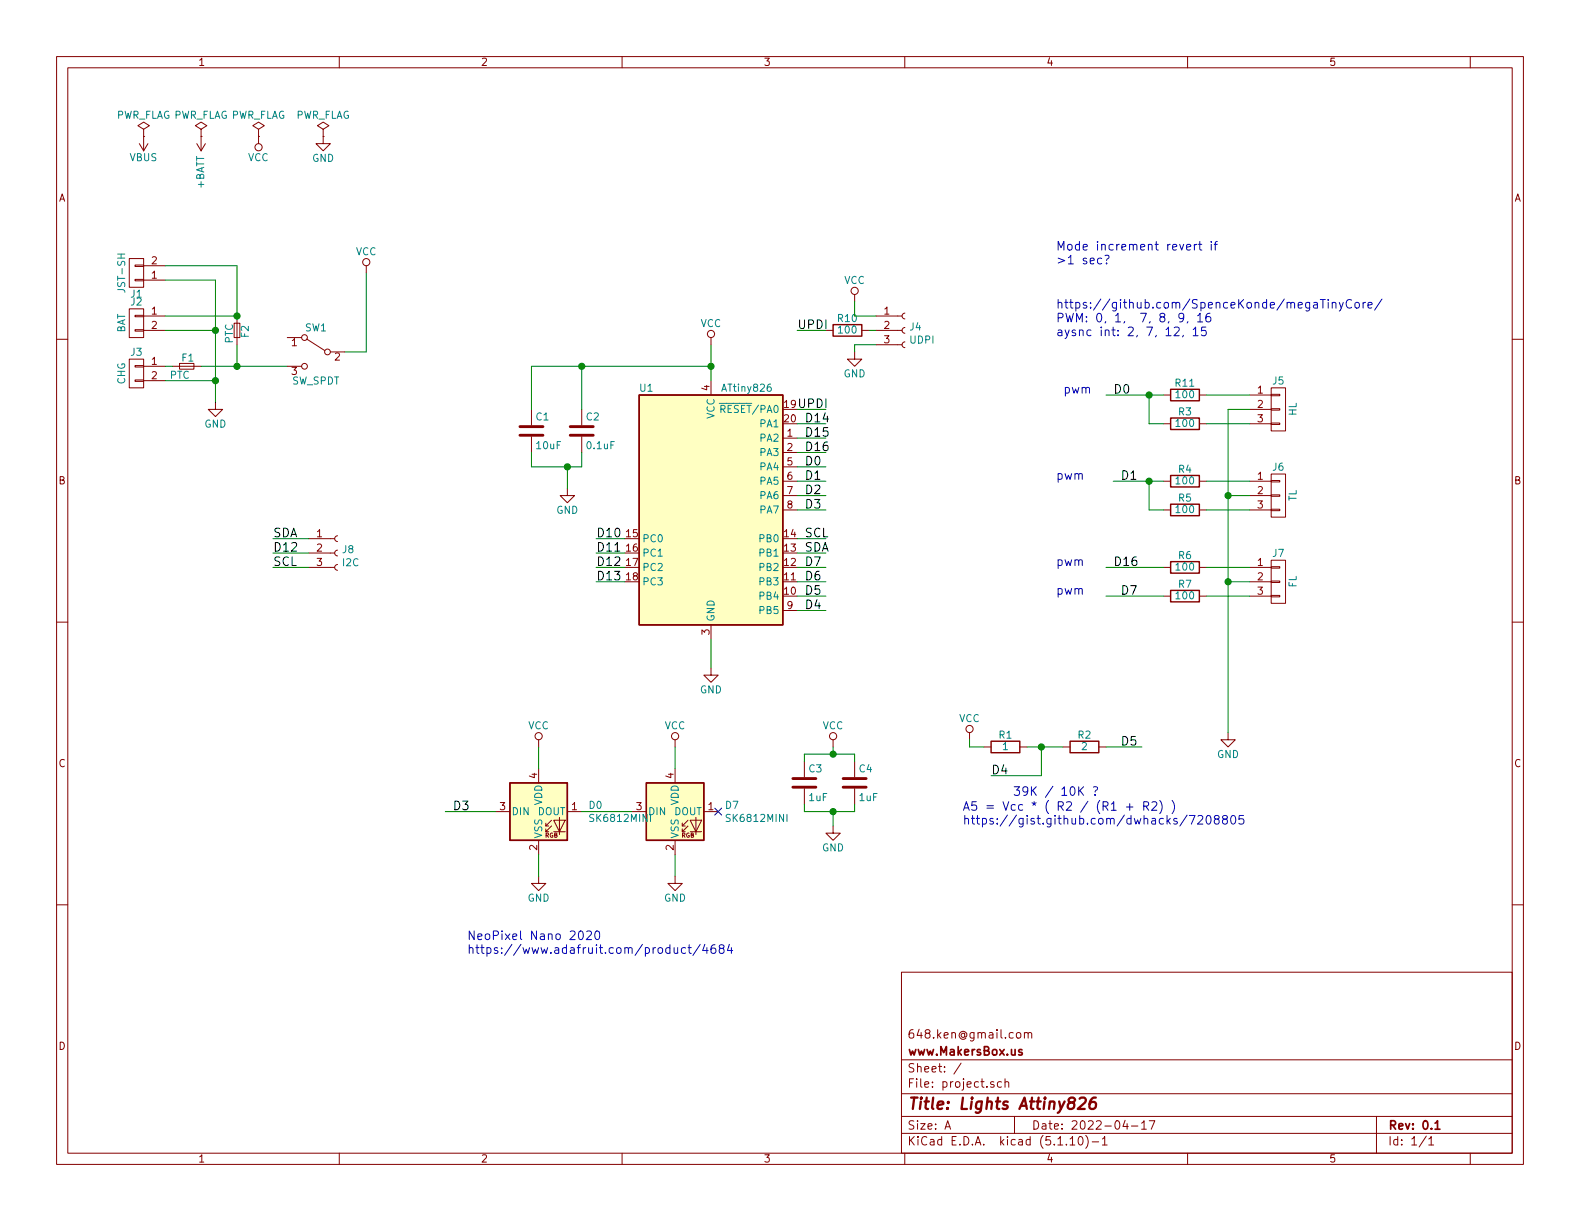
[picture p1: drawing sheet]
EESchema Schematic File Version 4
EELAYER 30 0
EELAYER END
$Descr A 11000 8500
encoding utf-8
Sheet 1 1
Title "Lights Attiny826"
Date "2022-04-17"
Rev "0.1"
Comp "www.MakersBox.us"
Comment1 "648.ken@gmail.com"
Comment2 ""
Comment3 ""
Comment4 ""
$EndDescr
$Comp
L project:VBUS #PWR01
U 1 1
P 1000 950
F 0 "#PWR01" H 1000 800 50  0001 C CNN
F 1 "VBUS" H 1000 1100 50  0000 C CNN
F 2 "" H 1000 950 50  0001 C CNN
F 3 "" H 1000 950 50  0001 C CNN
	1    1000 950 
	-1   0    0    1   
$EndComp
$Comp
L project:GND #PWR05
U 1 1
P 2250 950
F 0 "#PWR05" H 2250 700 50  0001 C CNN
F 1 "GND" H 2250 800 50  0000 C CNN
F 2 "" H 2250 950 50  0001 C CNN
F 3 "" H 2250 950 50  0001 C CNN
	1    2250 950 
	1    0    0    -1  
$EndComp
$Comp
L project:PWR_FLAG #FLG01
U 1 1
P 1000 950
F 0 "#FLG01" H 1000 1025 50  0001 C CNN
F 1 "PWR_FLAG" H 1000 1100 50  0000 C CNN
F 2 "" H 1000 950 50  0001 C CNN
F 3 "" H 1000 950 50  0001 C CNN
	1    1000 950 
	1    0    0    -1  
$EndComp
$Comp
L project:PWR_FLAG #FLG03
U 1 1
P 1800 950
F 0 "#FLG03" H 1800 1025 50  0001 C CNN
F 1 "PWR_FLAG" H 1800 1100 50  0000 C CNN
F 2 "" H 1800 950 50  0001 C CNN
F 3 "" H 1800 950 50  0001 C CNN
	1    1800 950 
	1    0    0    -1  
$EndComp
$Comp
L project:PWR_FLAG #FLG04
U 1 1
P 2250 950
F 0 "#FLG04" H 2250 1025 50  0001 C CNN
F 1 "PWR_FLAG" H 2250 1100 50  0000 C CNN
F 2 "" H 2250 950 50  0001 C CNN
F 3 "" H 2250 950 50  0001 C CNN
	1    2250 950 
	1    0    0    -1  
$EndComp
$Comp
L project:VCC #PWR04
U 1 1
P 1800 950
F 0 "#PWR04" H 1800 800 50  0001 C CNN
F 1 "VCC" H 1800 1100 50  0000 C CNN
F 2 "" H 1800 950 50  0001 C CNN
F 3 "" H 1800 950 50  0001 C CNN
	1    1800 950 
	-1   0    0    1   
$EndComp
$Comp
L project:PWR_FLAG #FLG02
U 1 1
P 1400 950
F 0 "#FLG02" H 1400 1025 50  0001 C CNN
F 1 "PWR_FLAG" H 1400 1100 50  0000 C CNN
F 2 "" H 1400 950 50  0001 C CNN
F 3 "" H 1400 950 50  0001 C CNN
	1    1400 950 
	1    0    0    -1  
$EndComp
$Comp
L project:+BATT #PWR02
U 1 1
P 1400 950
F 0 "#PWR02" H 1400 800 50  0001 C CNN
F 1 "+BATT" V 1400 1200 50  0000 C CNN
F 2 "" H 1400 950 50  0001 C CNN
F 3 "" H 1400 950 50  0001 C CNN
	1    1400 950 
	-1   0    0    1   
$EndComp
$Comp
L project:GND #PWR03
U 1 1
P 1500 2800
F 0 "#PWR03" H 1500 2550 50  0001 C CNN
F 1 "GND" H 1500 2650 50  0000 C CNN
F 2 "" H 1500 2800 50  0001 C CNN
F 3 "" H 1500 2800 50  0001 C CNN
	1    1500 2800
	1    0    0    -1  
$EndComp
$Comp
L project:CONN_01X02 J3
U 1 1
P 950 2600
F 0 "J3" H 950 2750 50  0000 C CNN
F 1 "CHG" V 1050 2600 50  0000 C CNN
F 2 "footprints:Connector_Molex_PicoBlade_53047-0210" H 950 2600 50  0001 C CNN
F 3 "" H 950 2600 50  0001 C CNN
	1    950  2600
	-1   0    0    -1  
$EndComp
$Comp
L project-rescue:SW_SPDT SW1
U 1 1
P 2200 2450
F 0 "SW1" H 2200 2620 50  0000 C CNN
F 1 "SW_SPDT" H 2200 2250 50  0000 C CNN
F 2 "footprints:JS102011SCQN" H 2200 2450 50  0001 C CNN
F 3 "" H 2200 2450 50  0001 C CNN
	1    2200 2450
	-1   0    0    -1  
$EndComp
$Comp
L project:R R11
U 1 1
P 8250 2750
F 0 "R11" V 8330 2750 50  0000 C CNN
F 1 "100" V 8250 2750 50  0000 C CNN
F 2 "footprints:R_0603" V 8180 2750 50  0001 C CNN
F 3 "" H 8250 2750 50  0001 C CNN
	1    8250 2750
	0    -1   -1   0   
$EndComp
$Comp
L project:R R3
U 1 1
P 8250 2950
F 0 "R3" V 8330 2950 50  0000 C CNN
F 1 "100" V 8250 2950 50  0000 C CNN
F 2 "footprints:R_0603" V 8180 2950 50  0001 C CNN
F 3 "" H 8250 2950 50  0001 C CNN
	1    8250 2950
	0    -1   -1   0   
$EndComp
$Comp
L project:R R4
U 1 1
P 8250 3350
F 0 "R4" V 8330 3350 50  0000 C CNN
F 1 "100" V 8250 3350 50  0000 C CNN
F 2 "footprints:R_0603" V 8180 3350 50  0001 C CNN
F 3 "" H 8250 3350 50  0001 C CNN
	1    8250 3350
	0    -1   -1   0   
$EndComp
$Comp
L project:R R5
U 1 1
P 8250 3550
F 0 "R5" V 8330 3550 50  0000 C CNN
F 1 "100" V 8250 3550 50  0000 C CNN
F 2 "footprints:R_0603" V 8180 3550 50  0001 C CNN
F 3 "" H 8250 3550 50  0001 C CNN
	1    8250 3550
	0    -1   -1   0   
$EndComp
$Comp
L project:GND #PWR012
U 1 1
P 8550 5100
F 0 "#PWR012" H 8550 4850 50  0001 C CNN
F 1 "GND" H 8550 4950 50  0000 C CNN
F 2 "" H 8550 5100 50  0001 C CNN
F 3 "" H 8550 5100 50  0001 C CNN
	1    8550 5100
	1    0    0    -1  
$EndComp
$Comp
L project:VCC #PWR06
U 1 1
P 2550 1900
F 0 "#PWR06" H 2550 1750 50  0001 C CNN
F 1 "VCC" H 2550 2050 50  0000 C CNN
F 2 "" H 2550 1900 50  0001 C CNN
F 3 "" H 2550 1900 50  0001 C CNN
	1    2550 1900
	1    0    0    -1  
$EndComp
Connection ~ 8550 3450
Wire Wire Line
	8550 3450 8700 3450
Wire Wire Line
	8700 2850 8550 2850
Wire Wire Line
	8400 3550 8700 3550
Wire Wire Line
	8400 3350 8700 3350
Wire Wire Line
	8400 2950 8700 2950
Wire Wire Line
	8400 2750 8700 2750
Wire Wire Line
	7750 3350 8000 3350
Wire Wire Line
	2550 1900 2550 2450
Wire Wire Line
	8000 3550 8100 3550
$Comp
L project:R R6
U 1 1
P 8250 3950
F 0 "R6" V 8330 3950 50  0000 C CNN
F 1 "100" V 8250 3950 50  0000 C CNN
F 2 "footprints:R_0603" V 8180 3950 50  0001 C CNN
F 3 "" H 8250 3950 50  0001 C CNN
	1    8250 3950
	0    -1   -1   0   
$EndComp
$Comp
L project:R R7
U 1 1
P 8250 4150
F 0 "R7" V 8330 4150 50  0000 C CNN
F 1 "100" V 8250 4150 50  0000 C CNN
F 2 "footprints:R_0603" V 8180 4150 50  0001 C CNN
F 3 "" H 8250 4150 50  0001 C CNN
	1    8250 4150
	0    -1   -1   0   
$EndComp
Connection ~ 8550 4050
Wire Wire Line
	8550 4050 8700 4050
Wire Wire Line
	8400 4150 8700 4150
Wire Wire Line
	8400 3950 8700 3950
Wire Wire Line
	8550 2850 8550 3450
$Comp
L project-rescue:CONN_01X03 J5
U 1 1
P 8900 2850
F 0 "J5" H 8900 3050 50  0000 C CNN
F 1 "HL" V 9000 2850 50  0000 C CNN
F 2 "footprints:Pin_Header_THD_1x03" H 8900 2850 50  0001 C CNN
F 3 "" H 8900 2850 50  0000 C CNN
	1    8900 2850
	1    0    0    -1  
$EndComp
$Comp
L project-rescue:CONN_01X03 J6
U 1 1
P 8900 3450
F 0 "J6" H 8900 3650 50  0000 C CNN
F 1 "TL" V 9000 3450 50  0000 C CNN
F 2 "footprints:Pin_Header_THD_1x03" H 8900 3450 50  0001 C CNN
F 3 "" H 8900 3450 50  0000 C CNN
	1    8900 3450
	1    0    0    -1  
$EndComp
$Comp
L project-rescue:CONN_01X03 J7
U 1 1
P 8900 4050
F 0 "J7" H 8900 4250 50  0000 C CNN
F 1 "FL" V 9000 4050 50  0000 C CNN
F 2 "footprints:Pin_Header_THD_1x03" H 8900 4050 50  0001 C CNN
F 3 "" H 8900 4050 50  0000 C CNN
	1    8900 4050
	1    0    0    -1  
$EndComp
Wire Wire Line
	1500 2650 1150 2650
Wire Wire Line
	1500 1950 1500 2300
$Comp
L project:CONN_01X02 J2
U 1 1
P 950 2250
F 0 "J2" H 950 2400 50  0000 C CNN
F 1 "BAT" V 1050 2250 50  0000 C CNN
F 2 "footprints:PIN_HEADER_LED" H 950 2250 50  0001 C CNN
F 3 "" H 950 2250 50  0001 C CNN
	1    950  2250
	-1   0    0    -1  
$EndComp
Wire Wire Line
	1150 2200 1650 2200
Wire Wire Line
	1650 2200 1650 1850
Connection ~ 1650 2550
Wire Wire Line
	1150 2300 1500 2300
Connection ~ 1500 2650
$Comp
L project:CONN_01X02 J1
U 1 1
P 950 1900
F 0 "J1" H 950 2050 50  0000 C CNN
F 1 "JST-SH" V 1050 1900 50  0000 C CNN
F 2 "footprints:JST_SH_SM02B_hand_solder" H 950 1900 50  0001 C CNN
F 3 "" H 950 1900 50  0001 C CNN
	1    950  1900
	-1   0    0    1   
$EndComp
Wire Wire Line
	1150 1950 1500 1950
Connection ~ 1500 2300
Wire Wire Line
	1650 1850 1150 1850
Connection ~ 1650 2200
Wire Wire Line
	2400 2450 2550 2450
$Comp
L project-rescue:F_Small F2
U 1 1
P 1650 2300
F 0 "F2" H 1610 2360 50  0000 L CNN
F 1 "PTC" H 1600 2250 50  0000 L CNN
F 2 "footprints:R_0805_HandSoldering" H 1650 2300 50  0001 C CNN
F 3 "" H 1650 2300 50  0000 C CNN
	1    1650 2300
	0    1    1    0   
$EndComp
$Comp
L project-rescue:F_Small F1
U 1 1
P 1300 2550
F 0 "F1" H 1260 2610 50  0000 L CNN
F 1 "PTC" H 1180 2490 50  0000 L CNN
F 2 "footprints:R_0805_HandSoldering" H 1300 2550 50  0001 C CNN
F 3 "" H 1300 2550 50  0000 C CNN
	1    1300 2550
	1    0    0    -1  
$EndComp
Wire Wire Line
	1150 2550 1200 2550
Wire Wire Line
	1650 2400 1650 2550
Wire Wire Line
	1400 2550 1650 2550
Wire Wire Line
	8550 3450 8550 4050
Wire Wire Line
	1650 2550 2000 2550
Wire Wire Line
	1500 2650 1500 2800
Wire Wire Line
	1500 2300 1500 2650
$Comp
L project:GND #PWR09
U 1 1
P 4950 4650
F 0 "#PWR09" H 4950 4400 50  0001 C CNN
F 1 "GND" H 4950 4500 50  0000 C CNN
F 2 "" H 4950 4650 50  0001 C CNN
F 3 "" H 4950 4650 50  0001 C CNN
	1    4950 4650
	1    0    0    -1  
$EndComp
$Comp
L project:R R10
U 1 1
P 5900 2300
F 0 "R10" V 5980 2300 50  0000 C CNN
F 1 "100" V 5900 2300 50  0000 C CNN
F 2 "footprints:R_0603" V 5830 2300 50  0001 C CNN
F 3 "" H 5900 2300 50  0001 C CNN
	1    5900 2300
	0    -1   -1   0   
$EndComp
$Comp
L project:VCC #PWR08
U 1 1
P 4950 2400
F 0 "#PWR08" H 4950 2250 50  0001 C CNN
F 1 "VCC" H 4950 2550 50  0000 C CNN
F 2 "" H 4950 2400 50  0001 C CNN
F 3 "" H 4950 2400 50  0001 C CNN
	1    4950 2400
	1    0    0    -1  
$EndComp
$Comp
L MCU_Microchip_ATtiny:ATtiny806-M U1
U 1 1
P 4950 3550
F 0 "U1" H 4500 4400 50  0000 C CNN
F 1 "ATtiny826" H 5200 4400 50  0000 C CNN
F 2 "Package_DFN_QFN:VQFN-20-1EP_3x3mm_P0.4mm_EP1.7x1.7mm" H 4950 3550 50  0001 C CIN
F 3 "http://ww1.microchip.com/downloads/en/DeviceDoc/ATtiny806_1606_Data_Sheet_40002029A.pdf" H 4950 3550 50  0001 C CNN
	1    4950 3550
	1    0    0    -1  
$EndComp
$Comp
L project:C C2
U 1 1
P 4050 3000
F 0 "C2" H 4075 3100 50  0000 L CNN
F 1 "0.1uF" H 4075 2900 50  0000 L CNN
F 2 "footprints:C_0603" H 4088 2850 50  0001 C CNN
F 3 "" H 4050 3000 50  0001 C CNN
	1    4050 3000
	1    0    0    -1  
$EndComp
$Comp
L project:C C1
U 1 1
P 3700 3000
F 0 "C1" H 3725 3100 50  0000 L CNN
F 1 "10uF" H 3725 2900 50  0000 L CNN
F 2 "footprints:C_0805" H 3738 2850 50  0001 C CNN
F 3 "" H 3700 3000 50  0001 C CNN
	1    3700 3000
	1    0    0    -1  
$EndComp
Wire Wire Line
	4950 2400 4950 2550
$Comp
L project:GND #PWR07
U 1 1
P 3950 3400
F 0 "#PWR07" H 3950 3150 50  0001 C CNN
F 1 "GND" H 3950 3250 50  0000 C CNN
F 2 "" H 3950 3400 50  0001 C CNN
F 3 "" H 3950 3400 50  0001 C CNN
	1    3950 3400
	1    0    0    -1  
$EndComp
Wire Wire Line
	4950 2550 4050 2550
Wire Wire Line
	3700 2550 3700 2850
Connection ~ 4950 2550
Wire Wire Line
	4950 2550 4950 2650
Wire Wire Line
	4050 2850 4050 2550
Connection ~ 4050 2550
Wire Wire Line
	4050 2550 3700 2550
Wire Wire Line
	3700 3150 3700 3250
Wire Wire Line
	3700 3250 3950 3250
Wire Wire Line
	3950 3250 3950 3400
Wire Wire Line
	4050 3150 4050 3250
Wire Wire Line
	4050 3250 3950 3250
Connection ~ 3950 3250
Wire Wire Line
	4950 4450 4950 4650
Wire Wire Line
	5550 4250 5750 4250
Wire Wire Line
	5550 4150 5750 4150
Wire Wire Line
	5550 4050 5750 4050
Wire Wire Line
	5550 3950 5750 3950
Wire Wire Line
	5550 3850 5750 3850
Wire Wire Line
	5550 3750 5750 3750
Wire Wire Line
	5550 3550 5750 3550
Wire Wire Line
	5550 3450 5750 3450
Wire Wire Line
	5550 3350 5750 3350
Wire Wire Line
	5550 3250 5750 3250
Wire Wire Line
	5550 3150 5750 3150
Wire Wire Line
	5550 3050 5750 3050
Wire Wire Line
	5550 2950 5750 2950
Wire Wire Line
	5550 2850 5750 2850
Text Label 5550 2850 0    60   ~ 0
UPDI
Wire Wire Line
	6100 2400 5950 2400
Wire Wire Line
	5950 2400 5950 2450
$Comp
L project:VCC #PWR010
U 1 1
P 5950 2100
F 0 "#PWR010" H 5950 1950 50  0001 C CNN
F 1 "VCC" H 5950 2250 50  0000 C CNN
F 2 "" H 5950 2100 50  0001 C CNN
F 3 "" H 5950 2100 50  0001 C CNN
	1    5950 2100
	1    0    0    -1  
$EndComp
$Comp
L project:GND #PWR011
U 1 1
P 5950 2450
F 0 "#PWR011" H 5950 2200 50  0001 C CNN
F 1 "GND" H 5950 2300 50  0000 C CNN
F 2 "" H 5950 2450 50  0001 C CNN
F 3 "" H 5950 2450 50  0001 C CNN
	1    5950 2450
	1    0    0    -1  
$EndComp
Text Label 5550 2300 0    60   ~ 0
UPDI
Wire Wire Line
	6050 2300 6100 2300
Wire Wire Line
	5750 2300 5550 2300
Text Label 5600 2950 0    60   ~ 0
D14
Text Label 5600 3050 0    60   ~ 0
D15
Text Label 5600 3150 0    60   ~ 0
D16
Text Label 5600 3250 0    60   ~ 0
D0
Text Label 5600 3350 0    60   ~ 0
D1
Text Label 5600 3450 0    60   ~ 0
D2
Text Label 5600 3550 0    60   ~ 0
D3
Text Label 5600 3750 0    60   ~ 0
SCL
Text Label 5600 3850 0    60   ~ 0
SDA
Text Label 5600 3950 0    60   ~ 0
D7
Text Label 5600 4050 0    60   ~ 0
D6
Text Label 5600 4150 0    60   ~ 0
D5
Text Label 5600 4250 0    60   ~ 0
D4
Text Notes 7350 2350 0    60   ~ 0
https://github.com/SpenceKonde/megaTinyCore/\nPWM: 0, 1,  7, 8, 9, 16\naysnc int: 2, 7, 12, 15
Wire Wire Line
	4350 3750 4150 3750
Wire Wire Line
	4350 3850 4150 3850
Wire Wire Line
	4350 3950 4150 3950
Wire Wire Line
	4350 4050 4150 4050
Text Label 4150 3750 0    60   ~ 0
D10
Text Label 4150 3850 0    60   ~ 0
D11
Text Label 4150 3950 0    60   ~ 0
D12
Text Label 4150 4050 0    60   ~ 0
D13
Text Label 3150 5650 0    60   ~ 0
D3
Text Label 7800 3350 0    60   ~ 0
D1
Text Label 7750 3950 0    60   ~ 0
D16
Text Label 7800 4150 0    60   ~ 0
D7
Text Label 7750 2750 0    60   ~ 0
D0
Text Notes 7400 2750 0    60   ~ 0
pwm
Text Notes 7350 3350 0    60   ~ 0
pwm
Text Notes 7350 4150 0    60   ~ 0
pwm
Wire Wire Line
	7700 2750 8000 2750
Wire Wire Line
	8000 2950 8100 2950
Wire Wire Line
	7700 3950 8100 3950
Wire Wire Line
	7700 4150 8100 4150
$Comp
L Connector:Conn_01x03_Female J4
U 1 1
P 6300 2300
F 0 "J4" H 6328 2326 50  0000 L CNN
F 1 "UDPI" H 6328 2235 50  0000 L CNN
F 2 "footprints:PinHeader_1x03_P2.00mm_Vertical" H 6300 2300 50  0001 C CNN
F 3 "~" H 6300 2300 50  0001 C CNN
	1    6300 2300
	1    0    0    -1  
$EndComp
Wire Wire Line
	6100 2200 5950 2200
Wire Wire Line
	5950 2200 5950 2100
$Comp
L project:VCC #PWR013
U 1 1
P 6750 5150
F 0 "#PWR013" H 6750 5000 50  0001 C CNN
F 1 "VCC" H 6750 5300 50  0000 C CNN
F 2 "" H 6750 5150 50  0001 C CNN
F 3 "" H 6750 5150 50  0001 C CNN
	1    6750 5150
	1    0    0    -1  
$EndComp
$Comp
L project:R R1
U 1 1
P 7000 5200
F 0 "R1" V 7080 5200 50  0000 C CNN
F 1 "1" V 7000 5200 50  0000 C CNN
F 2 "footprints:R_0603" V 6930 5200 50  0001 C CNN
F 3 "" H 7000 5200 50  0001 C CNN
	1    7000 5200
	0    -1   -1   0   
$EndComp
$Comp
L project:R R2
U 1 1
P 7550 5200
F 0 "R2" V 7630 5200 50  0000 C CNN
F 1 "2" V 7550 5200 50  0000 C CNN
F 2 "footprints:R_0603" V 7480 5200 50  0001 C CNN
F 3 "" H 7550 5200 50  0001 C CNN
	1    7550 5200
	0    -1   -1   0   
$EndComp
Wire Wire Line
	6750 5150 6750 5200
Wire Wire Line
	6750 5200 6850 5200
Wire Wire Line
	7150 5200 7250 5200
Wire Wire Line
	7250 5200 7250 5400
Wire Wire Line
	7250 5400 6900 5400
Connection ~ 7250 5200
Wire Wire Line
	7250 5200 7400 5200
Text Label 6900 5400 0    60   ~ 0
D4
Text Notes 7050 5550 0    60   ~ 0
39K / 10K ?
Text Notes 6700 5750 0    60   ~ 0
A5 = Vcc * ( R2 / (R1 + R2) ) \nhttps://gist.github.com/dwhacks/7208805
Text Notes 7350 1850 0    60   ~ 0
Mode increment revert if\n>1 sec?
$Comp
L LED:SK6812MINI D0
U 1 1
P 3750 5650
F 0 "D0" H 4094 5696 50  0000 L CNN
F 1 "SK6812MINI" H 4094 5605 50  0000 L CNN
F 2 "footprints:WS2812B-2020" H 3800 5350 50  0001 L TNN
F 3 "https://cdn-shop.adafruit.com/product-files/2686/SK6812MINI_REV.01-1-2.pdf" H 3850 5275 50  0001 L TNN
	1    3750 5650
	1    0    0    -1  
$EndComp
$Comp
L LED:SK6812MINI D7
U 1 1
P 4700 5650
F 0 "D7" H 5044 5696 50  0000 L CNN
F 1 "SK6812MINI" H 5044 5605 50  0000 L CNN
F 2 "footprints:WS2812B-2020" H 4750 5350 50  0001 L TNN
F 3 "https://cdn-shop.adafruit.com/product-files/2686/SK6812MINI_REV.01-1-2.pdf" H 4800 5275 50  0001 L TNN
	1    4700 5650
	1    0    0    -1  
$EndComp
$Comp
L project:VCC #PWR015
U 1 1
P 3750 5200
F 0 "#PWR015" H 3750 5050 50  0001 C CNN
F 1 "VCC" H 3750 5350 50  0000 C CNN
F 2 "" H 3750 5200 50  0001 C CNN
F 3 "" H 3750 5200 50  0001 C CNN
	1    3750 5200
	1    0    0    -1  
$EndComp
Wire Wire Line
	3450 5650 3100 5650
Wire Wire Line
	4050 5650 4400 5650
Wire Wire Line
	3750 5200 3750 5350
$Comp
L project:GND #PWR016
U 1 1
P 3750 6100
F 0 "#PWR016" H 3750 5850 50  0001 C CNN
F 1 "GND" H 3750 5950 50  0000 C CNN
F 2 "" H 3750 6100 50  0001 C CNN
F 3 "" H 3750 6100 50  0001 C CNN
	1    3750 6100
	1    0    0    -1  
$EndComp
Wire Wire Line
	3750 6100 3750 5950
$Comp
L project:GND #PWR018
U 1 1
P 4700 6100
F 0 "#PWR018" H 4700 5850 50  0001 C CNN
F 1 "GND" H 4700 5950 50  0000 C CNN
F 2 "" H 4700 6100 50  0001 C CNN
F 3 "" H 4700 6100 50  0001 C CNN
	1    4700 6100
	1    0    0    -1  
$EndComp
$Comp
L project:VCC #PWR017
U 1 1
P 4700 5200
F 0 "#PWR017" H 4700 5050 50  0001 C CNN
F 1 "VCC" H 4700 5350 50  0000 C CNN
F 2 "" H 4700 5200 50  0001 C CNN
F 3 "" H 4700 5200 50  0001 C CNN
	1    4700 5200
	1    0    0    -1  
$EndComp
NoConn ~ 5000 5650
Wire Wire Line
	4700 5350 4700 5200
Wire Wire Line
	4700 6100 4700 5950
$Comp
L project:C C3
U 1 1
P 5600 5450
F 0 "C3" H 5625 5550 50  0000 L CNN
F 1 "1uF" H 5625 5350 50  0000 L CNN
F 2 "footprints:C_0603" H 5638 5300 50  0001 C CNN
F 3 "" H 5600 5450 50  0001 C CNN
	1    5600 5450
	1    0    0    -1  
$EndComp
$Comp
L project:C C4
U 1 1
P 5950 5450
F 0 "C4" H 5975 5550 50  0000 L CNN
F 1 "1uF" H 5975 5350 50  0000 L CNN
F 2 "footprints:C_0603" H 5988 5300 50  0001 C CNN
F 3 "" H 5950 5450 50  0001 C CNN
	1    5950 5450
	1    0    0    -1  
$EndComp
$Comp
L project:GND #PWR020
U 1 1
P 5800 5750
F 0 "#PWR020" H 5800 5500 50  0001 C CNN
F 1 "GND" H 5800 5600 50  0000 C CNN
F 2 "" H 5800 5750 50  0001 C CNN
F 3 "" H 5800 5750 50  0001 C CNN
	1    5800 5750
	1    0    0    -1  
$EndComp
$Comp
L project:VCC #PWR019
U 1 1
P 5800 5200
F 0 "#PWR019" H 5800 5050 50  0001 C CNN
F 1 "VCC" H 5800 5350 50  0000 C CNN
F 2 "" H 5800 5200 50  0001 C CNN
F 3 "" H 5800 5200 50  0001 C CNN
	1    5800 5200
	1    0    0    -1  
$EndComp
Wire Wire Line
	5600 5600 5600 5650
Wire Wire Line
	5600 5650 5800 5650
Wire Wire Line
	5800 5650 5800 5750
Wire Wire Line
	5950 5600 5950 5650
Wire Wire Line
	5950 5650 5800 5650
Connection ~ 5800 5650
Wire Wire Line
	5800 5200 5800 5250
Wire Wire Line
	5800 5250 5600 5250
Wire Wire Line
	5600 5250 5600 5300
Wire Wire Line
	5800 5250 5950 5250
Wire Wire Line
	5950 5250 5950 5300
Connection ~ 5800 5250
Text Notes 7350 3950 0    60   ~ 0
pwm
Wire Wire Line
	8550 4050 8550 5100
Text Notes 3250 6650 0    60   ~ 0
NeoPixel Nano 2020\nhttps://www.adafruit.com/product/4684
Wire Wire Line
	1900 3750 2150 3750
Text Label 1900 3950 0    60   ~ 0
SCL
Text Label 1900 3750 0    60   ~ 0
SDA
Wire Wire Line
	8000 3550 8000 3350
Connection ~ 8000 3350
Wire Wire Line
	8000 3350 8100 3350
Wire Wire Line
	8000 2950 8000 2750
Connection ~ 8000 2750
Wire Wire Line
	8000 2750 8100 2750
Wire Wire Line
	7700 5200 7950 5200
Text Label 7800 5200 0    60   ~ 0
D5
$Comp
L Connector:Conn_01x03_Female J8
U 1 1
P 2350 3850
F 0 "J8" H 2378 3876 50  0000 L CNN
F 1 "I2C" H 2378 3785 50  0000 L CNN
F 2 "footprints:PinHeader_1x03_P2.00mm_Vertical" H 2350 3850 50  0001 C CNN
F 3 "~" H 2350 3850 50  0001 C CNN
	1    2350 3850
	1    0    0    -1  
$EndComp
Wire Wire Line
	2150 3950 1900 3950
Text Label 1900 3850 0    60   ~ 0
D12
Wire Wire Line
	2150 3850 1900 3850
$EndSCHEMATC
